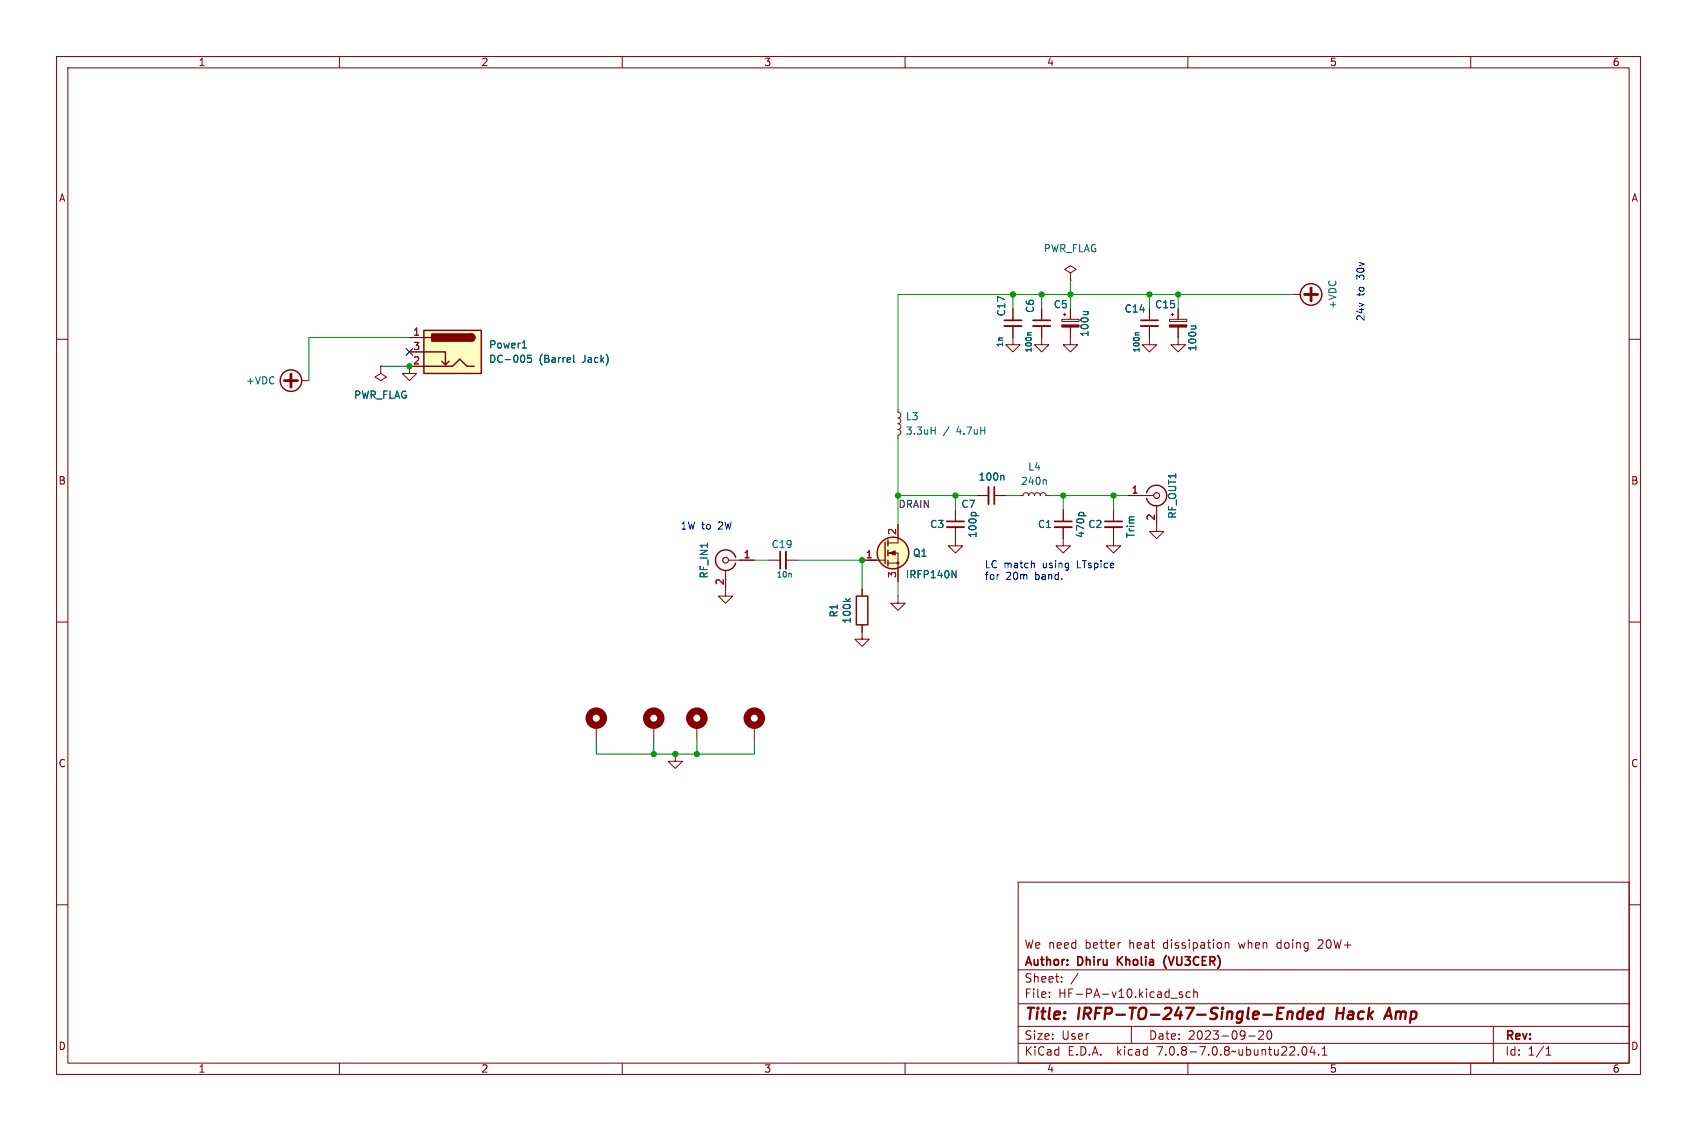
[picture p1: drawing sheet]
<svg xmlns="http://www.w3.org/2000/svg" width="300mm" height="200mm" viewBox="0 0 300 200" stroke-linecap="round" stroke-linejoin="round" font-family="sans-serif">
<g fill="none" stroke="#840000" stroke-width=".18">
<path d="M10 10h280v180h-280zM12 12h276v176h-276zM60 10v2M110 10v2M160 10v2M210 10v2M260 10v2M10 60h2M72.4 59.7h2.5M179.1 57.7v3.3h1.2l-1.2 1.2-1.3-1.2h1.3M179.1 54.6v2M184.1 57.7v3.3h1.3l-1.3 1.2-1.2-1.2h1.2"/>
<path d="M184.1 54.6v2M187.7 56.5h3.1v.3h-3.1zM188 55.6h.5M188.2 55.4v.5M189.2 48.3l1-.7-1-.6-1 .6 1 .7v1.2M189.2 49.5h.1M189.2 57.8v3.2h1.3l-1.3 1.2-1.2-1.2h1.2M189.2 54.6v1.9M203.2 57.7v3.3h1.3l-1.3 1.2-1.3-1.2h1.3M203.2 54.6v2M206.8 56.5h3v.3h-3zM207 55.6h.5"/>
<path d="M207.3 55.4v.5M208.3 57.8v3.2h1.2l-1.2 1.2-1.3-1.2h1.3M208.3 54.6v1.9M228.6 52.1h1.3M288 60h2M53.3 67.3h1.3M67.3 64.8v1.2l1 .7-1 .6-1-.6 1-.7M67.3 64.8h.1M72.4 62.2h2.5M74.9 64.8h-2.5v1.2h1.3l-1.3 1.3-1.3-1.3h1.3M158.7 72.4v.5l.4 .2 .2 .3-.2 .4-.4 .1 .4 .2 .2 .3-.2 .4-.4 .1 .4 .2 .2 .4-.2 .3-.4 .1 .4 .2 .2 .4-.2 .3-.4 .2v.5M128.8 99.1h4.5"/>
<path d="M135.9 99.1h2M138.9 99.1h2.1M152.4 99.1h4.1M157 97.8h1.7v5.1M157 99.6h1.7M158.7 92.7v3.3h-1.7M168.9 93.2v3.3h-1.3l1.3 1.3 1.3-1.3h-1.3M168.9 90.2v2M172.7 87.6h2.1M175.8 87.6h2M180.3 87.6h.5l.2-.3 .4-.2 .3 .2 .2 .3 .1-.3 .4-.2 .3 .2 .2 .3 .1-.3 .4-.2 .4 .2 .1 .3 .2-.3 .3-.2 .4 .2 .1 .3h.5M188 93.2v3.3h-1.3l1.3 1.3 1.2-1.3h-1.2"/>
<path d="M188 90.2v2M196.8 93.2v3.3h-1.2l1.2 1.3 1.3-1.3h-1.3M196.8 90.2v2M199.4 87.6h4.6M204.5 89.4v4.6h-1.3l1.3 1.2 1.2-1.2h-1.2M10 110h2M128.3 100.8v4.6h1.2l-1.2 1.3-1.3-1.3h1.3M152.4 110.5v2.5h1.3l-1.3 1.3-1.3-1.3h1.3M152.4 104.1v1.3M158.7 105.4v1.3h1.3l-1.3 1.2-1.2-1.2h1.2M288 110h2M105.4 128.3v2.5"/>
<path d="M115.6 128.3v2.5M119.4 133.3v1.3h1.2l-1.2 1.3-1.3-1.3h1.3M123.2 128.3v2.5M133.3 128.3v2.5M10 160h2M180 156h108v32h-108zM288 160h2M180 177.5h108M180 171.5h108M185.5 176.2v.2M185.5 175.5v.1M187.7 173.5v.2"/>
<path d="M187.7 172.8v.1M190.6 172.1l-1.3 1.9M198.1 166.7l-.3 .1M207 176.5h1.2M209 175.5l-.3-.1-.2 .2v.2l.5 .2v.3h-.5M210.4 175.5l-.4-.1-.3 .3v.4l.1 .2h.6M211 175.5l.2-.1 .4 .1 .1 .9M211 174.9v1.5M216.6 166.8l.2-.1 .4 .1v.9M216.6 166.7v1M233.1 166.3h-.1M233.8 166.8l-.8 .9h.9"/>
<path d="M60 188v2M110 188v2M160 188v2M180 184.5h108M180 181.5h108M200 181.5v3M210 188v2M220.7 183.2h1.2M223.3 182.4v.5l-.8 .9h.9M224.1 182.4a.81 .81 0 0 0 .4 1.4l.2-.2 .1-.4-.1-.8M230.3 185.2l.2-.1a.81 .81 0 0 1 .6 .6 .81 .81 0 0 1-.3 .8l-.1 .1a.81 .81 0 0 1-.4-1.4zM232 185l-.4 1.1h.9"/>
<path d="M232.3 185.6v1M233.1 186.4v.2M233.7 186.6h.9M233.7 185.5l.5-.4v1.5M260 188v2M264 181.5v6.5M273.3 186.6h.9M273.3 185.5l.4-.4v1.5"/>
</g>
<path d="M227.7 179.1a.49 .49 0 0 1 .8 .1l-.1 1M227.7 178.9l-.2 1.3M230.4 179a.66 .66 0 0 0-1 .3l-.1 .5 .2 .3 .1 .1 .6-.1M230.5 178.2l-.3 2M231.1 179.5l1-.2v-.3l-.2-.1-.6 .1-.2 .9 .2 .3 .6-.1M233.9 179a.66 .66 0 0 0-1 .3l-.1 .5 .2 .3 .2 .1 .5-.1M234 178.2l-.3 2M236.5 178.2l-.3 2M244.9 179.6h1M244.7 180.2l.9-2 .4 2" fill="none" stroke="#840000" stroke-width=".4"/>
<path d="M177.5 56.6h3.1M182.6 56.6h3.1M201.7 56.6h3M137.9 97.5v3.1M167.4 92.2h3M175.8 86.1v3.1M186.4 92.2h3.1M195.3 92.2h3.1M197.6 169.2v1.5M198.4 169.2l-.8 .8M206.1 169a1.74 1.74 0 0 0 .1 2.2" fill="none" stroke="#840000" stroke-width=".3"/>
<g fill="#ffffc2" stroke="#ffffc2" stroke-width=".18">
<path d="M74.9 58.4h10.2v7.6h-10.2z"/>
<circle cx="157.9" cy="97.8" r="2.79"/>
</g>
<g fill="none" stroke="#840000" stroke-width=".25">
<path d="M74.9 58.4h10.2v7.6h-10.2zM74.9 59.7h1.3M83.3 59.1a.64 .64 0 0 1 .6 .6 .64 .64 0 0 1-.6 .6M74.9 62.2h3.8v2.3l.7-.6M74.9 64.8h5.1l1.3-1.3 1.2 1.3h1.3M78.1 63.9l.6 .6M130 98.6a1.81 1.81 0 0 0-2.7-1 1.81 1.81 0 0 0 0 2.9 1.81 1.81 0 0 0 2.7-.9M156.5 95.9v3.8M157 95.5v1M157 97.3v1M157 99.1v1M202.7 87.1a1.81 1.81 0 0 1 2.8-.9 1.81 1.81 0 0 1 0 2.9 1.81 1.81 0 0 1-2.8-1"/>
<path d="M151.4 105.4h2v5.1h-2z"/>
<circle cx="231.8" cy="52.1" r="1.9"/>
<circle cx="51.4" cy="67.3" r="1.9"/>
<circle cx="157.9" cy="97.8" r="2.79"/>
</g>
<g fill="#840000" stroke="#840000" stroke-width=".25">
<path d="M83.3 59.1a.64 .64 0 0 1 .6 .6 .64 .64 0 0 1-.6 .6z"/>
<path d="M76.3 59.1h7v1.2h-7z"/>
</g>
<g fill="none" stroke="#006464" stroke-width=".18">
<path d="M182.3 58.8h-.5l-.1 .3M191.5 55.1h.8M192.2 55.1l.1 .2M201.4 58.8h-.6l-.1 .3M210.6 57.6h.8M211.3 57.6l.1 .2M92.3 61.5h.8M92.6 60.5l.1-.2v1.2M93.9 62.8h-.6l-.1 .6 .2-.1 .4 .1 .2 .1-.1 .5-.2 .1-.5-.1M101.4 62.8v1.1l.2 .2M164.6 76.1h.7M165.3 75.5v1.3"/>
<path d="M171.8 90.7l-.1 .1M172.4 90.7l.1 .1M177.3 84.1l.2 .1v.7M184.8 84.8l.2 .2v.7M190.7 90.8l.3-.2h.3l.3 .2M149.5 105.9l.4 .4M150.3 105.9l-.5 .3M168.3 100.9l.7 1.3v-1.3"/>
</g>
<g fill="#840000" stroke="#840000" stroke-width=".18">
<path d="M206.8 57.5h3v.3h-3z"/>
<path d="M157.2 97.8l1-.4v.8z"/>
<path d="M187.7 57.5h3.1v.3h-3.1z"/>
<circle cx="158.7" cy="99.6" r=".18"/>
</g>
<path d="M177.5 57.7h3.1M182.6 57.7h3.1M201.7 57.7h3M138.9 97.5v3.1M167.4 93.2h3M174.8 86.1v3.1M186.4 93.2h3.1M195.3 93.2h3.1" fill="none" stroke="#840000" stroke-width=".33"/>
<g fill="none" stroke="#840000" stroke-width="1.3">
<circle cx="105.4" cy="127" r="1.27"/>
<circle cx="115.6" cy="127" r="1.27"/>
<circle cx="123.2" cy="127" r="1.27"/>
<circle cx="133.3" cy="127" r="1.27"/>
</g>
<path d="M230.6 52.1h2.3M231.8 50.9v2.3M50.3 67.3h2.3M51.4 66.2v2.3" fill="none" stroke="#840000" stroke-width=".51"/>
<g fill="none" stroke="#840000" stroke-width=".2">
<circle cx="128.3" cy="99.1" r=".51"/>
<circle cx="204.5" cy="87.6" r=".51"/>
</g>
<path d="M182.7 99.6l.2 .1v.7" fill="none" stroke="#0000c2" stroke-width=".18"/>
<g fill="none" stroke="#009600" stroke-width=".18">
<path d="M72.4 59.7h-17.8v7.6M179.1 52.1v2.5M184.1 52.1v2.5M189.2 49.5v5.1M203.2 52.1v2.5M208.3 52.1v2.5M228.6 52.1h-69.9v20.3M67.3 64.8h5.1M158.7 77.5v15.2M133.3 99.1h2.6M141 99.1h11.4v5M158.7 87.6h14"/>
<path d="M168.9 87.6v2.6M177.8 87.6h2.5M185.4 87.6h14M188 87.6v2.6M196.8 87.6v2.6M158.7 102.9v2.5M105.4 130.8v2.5h27.9v-2.5M115.6 130.8v2.5M123.2 130.8v2.5"/>
</g>
<path d="M71.8 61.6l1.2 1.2M73 61.6l-1.2 1.2" fill="none" stroke="#000084" stroke-width=".18"/>
<g fill="#009600" stroke="#009600" stroke-width=".18">
<circle cx="184.1" cy="52.1" r=".46"/>
<circle cx="179.1" cy="52.1" r=".46"/>
<circle cx="168.9" cy="87.6" r=".46"/>
<circle cx="188" cy="87.6" r=".46"/>
<circle cx="158.7" cy="87.6" r=".46"/>
<circle cx="115.6" cy="133.3" r=".46"/>
<circle cx="152.4" cy="99.1" r=".46"/>
<circle cx="123.2" cy="133.3" r=".46"/>
<circle cx="119.4" cy="133.3" r=".46"/>
<circle cx="72.4" cy="64.8" r=".46"/>
<circle cx="203.2" cy="52.1" r=".46"/>
<circle cx="189.2" cy="52.1" r=".46"/>
<circle cx="208.3" cy="52.1" r=".46"/>
<circle cx="196.8" cy="87.6" r=".46"/>
</g>
<g font-size="2.8" fill="#840000">
<text x="181" y="180.9">Title:</text>
<text x="190.7" y="180.9">IRFP-TO-247-Single-Ended</text>
<text x="237.1" y="180.9">Hack</text>
<text x="246.6" y="180.9">Amp</text>
</g>
<g font-size="2.1" fill="#840000">
<text x="181" y="168">We need</text>
<text x="191.9" y="168">better</text>
<text x="199.8" y="168">heat</text>
<text x="205.9" y="168">dissipation</text>
<text x="219.4" y="168">when</text>
<text x="226.3" y="168">doing</text>
<text x="233.7" y="168">20W+</text>
<text x="181" y="174">Sheet:</text>
<text x="181" y="171.2">Author:</text>
<text x="190.6" y="171.2">Dhiru</text>
<text x="198.2" y="171.2">Kholia</text>
<text x="207" y="171.2">(VU3CER)</text>
<text x="181" y="176.7">File:</text>
<text x="187.1" y="176.7">HF-PA-v10.kicad_sch</text>
<text x="181" y="184.1">Size:</text>
<text x="187.7" y="184.1">User</text>
<text x="203" y="184.1">Date:</text>
<text x="210" y="184.1">2023-09-20</text>
<text x="266" y="184.3">Rev:</text>
<text x="181" y="186.9">KiCad</text>
<text x="188.7" y="186.9">E.D.A.</text>
<text x="197.6" y="186.9">kicad</text>
<text x="204.8" y="186.9">7.0.8-7.0.8~ubuntu22.04.1</text>
<text x="266" y="186.9">Id:</text>
<text x="270.1" y="186.9">1/1</text>
</g>
<g font-size="1.8" fill="#840000">
<text x="35" y="11.9">1</text>
<text x="85" y="11.9">2</text>
<text x="135" y="11.9">3</text>
<text x="185" y="11.9">4</text>
<text x="235" y="11.9">5</text>
<text x="285" y="11.9">6</text>
<text x="10.3" y="35.9">A</text>
<text x="288.3" y="35.9">A</text>
<text x="10.3" y="85.9">B</text>
<text x="288.3" y="85.9">B</text>
<text x="10.3" y="135.9">C</text>
<text x="288.3" y="135.9">C</text>
<text x="10.3" y="185.9">D</text>
<text x="288.3" y="185.9">D</text>
<text x="35" y="189.9">1</text>
<text x="85" y="189.9">2</text>
<text x="135" y="189.9">3</text>
<text x="185" y="189.9">4</text>
<text x="235" y="189.9">5</text>
<text x="285" y="189.9">6</text>
</g>
<g font-size="1.8" fill="#006464">
<text x="184.4" y="44.8">PWR_FLAG</text>
<text x="177.9" y="56" transform="rotate(-90 177.9 56)">C17</text>
<text x="183" y="55.4" transform="rotate(-90 183 55.4)">C6</text>
<text x="186.2" y="54.7">C5</text>
<text x="192.6" y="59.7" transform="rotate(-90 192.6 59.7)">100u</text>
<text x="198.7" y="55.5">C14</text>
<text x="204.1" y="54.7">C15</text>
<text x="236.4" y="54.8" transform="rotate(-90 236.4 54.8)">+VDC</text>
<text x="86.4" y="61.8">Power1</text>
<text x="86.4" y="64.4">DC-005</text>
<text x="95.3" y="64.4">(Barrel</text>
<text x="103" y="64.4">Jack)</text>
<text x="211.7" y="62.2" transform="rotate(-90 211.7 62.2)">100u</text>
<text x="43.4" y="68.2">+VDC</text>
<text x="62.5" y="70.7">PWR_FLAG</text>
<text x="160" y="77.1">3.3uH</text>
<text x="160" y="74.5">L3</text>
<text x="166.7" y="77.1">/</text>
<text x="169.2" y="77.1">4.7uH</text>
<text x="181.7" y="83.4">L4</text>
<text x="172.9" y="85.2">100n</text>
<text x="180.4" y="86">240n</text>
<text x="164.3" y="93.6">C3</text>
<text x="169.9" y="90">C7</text>
<text x="172.8" y="95.2" transform="rotate(-90 172.8 95.2)">100p</text>
<text x="183.4" y="93.6">C1</text>
<text x="191.9" y="95.2" transform="rotate(-90 191.9 95.2)">470p</text>
<text x="192.3" y="93.6">C2</text>
<text x="200.8" y="95.2" transform="rotate(-90 200.8 95.2)">Trim</text>
<text x="208.1" y="91.8" transform="rotate(-90 208.1 91.8)">RF_OUT1</text>
<text x="136.3" y="97.1">C19</text>
<text x="161.3" y="98.7">Q1</text>
<text x="125.3" y="102.4" transform="rotate(-90 125.3 102.4)">RF_IN1</text>
<text x="160" y="102.5">IRFP140N</text>
<text x="148.3" y="109.3" transform="rotate(-90 148.3 109.3)">R1</text>
<text x="150.6" y="110.4" transform="rotate(-90 150.6 110.4)">100k</text>
</g>
<g font-size="1.8" fill="#0000c2">
<text x="241.3" y="52.3" transform="rotate(-90 241.3 52.3)">to</text>
<text x="241.3" y="49.3" transform="rotate(-90 241.3 49.3)">30v</text>
<text x="241.3" y="56.9" transform="rotate(-90 241.3 56.9)">24v</text>
<text x="120.2" y="93.7">1W to</text>
<text x="127.1" y="93.7">2W</text>
<text x="174" y="100.6">LC match</text>
<text x="184.4" y="100.6">using</text>
<text x="190.7" y="100.6">LTspice</text>
<text x="174" y="102.6">for</text>
<text x="177.8" y="102.6">20m</text>
<text x="183.1" y="102.6">band.</text>
</g>
<g font-size="1.8" fill="#a90000">
<text x="73" y="59.4">1</text>
<text x="73" y="64.5">2</text>
<text x="73" y="62">3</text>
<text x="200" y="87.4">1</text>
<text x="158.5" y="94.7" transform="rotate(-90 158.5 94.7)">2</text>
<text x="204.2" y="92.1" transform="rotate(-90 204.2 92.1)">2</text>
<text x="131.4" y="98.8">1</text>
<text x="153" y="98.8">1</text>
<text x="128" y="103.6" transform="rotate(-90 128 103.6)">2</text>
<text x="158.5" y="102.3" transform="rotate(-90 158.5 102.3)">3</text>
</g>
<text font-size="1.8" fill="#0f0f0f" x="158.7" y="89.9">DRAIN</text>
<g font-size="1.4" fill="#006464">
<text x="177.5" y="61.5" transform="rotate(-90 177.5 61.5)">1n</text>
<text x="182.6" y="62.4" transform="rotate(-90 182.6 62.4)">100n</text>
<text x="201.6" y="62.4" transform="rotate(-90 201.6 62.4)">100n</text>
<text x="137.2" y="102.3">10n</text>
</g>
</svg>
